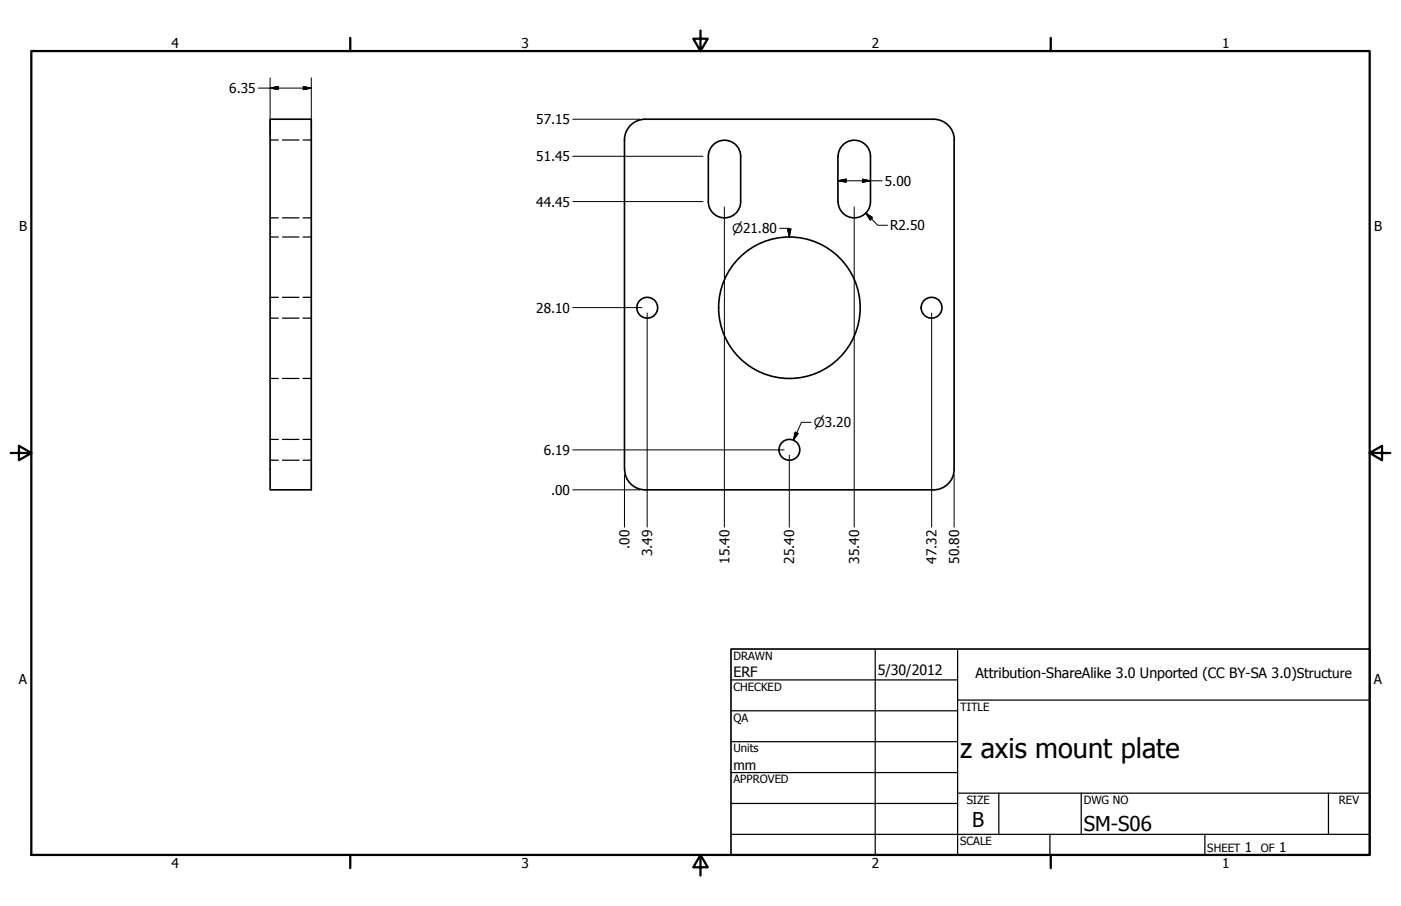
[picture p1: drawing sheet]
<svg xmlns="http://www.w3.org/2000/svg" width="432mm" height="279mm" viewBox="0 0 432 279" stroke-linecap="round" stroke-linejoin="round" font-family="sans-serif">
<!-- layer: Visible (ANSI) -->
<g fill="none" stroke="#000" stroke-width=".51">
<path d="M83.2 36.8h12.7v114.3h-12.7zM198.8 36.8h89a6.4 6.4 0 0 1 6.3 6.3M198.9 36.8a6.4 6.4 0 0 0-6.4 6.3v101.6M219.5 45a5 5 0 0 1 5.5-1.5 5 5 0 0 1 3.3 4.7v14a5 5 0 0 1-5 5 5 5 0 0 1-5-5v-14a5 5 0 0 1 1.2-3.2zM258.3 48.2v14M258.3 48.2a5 5 0 0 1 5-5 5 5 0 0 1 5 5v14a5 5 0 0 1-5 5 5 5 0 0 1-5-5M294.1 43.1v101.6M192.5 144.7a6.3 6.3 0 0 0 6.3 6.4M294.1 144.7a6.3 6.3 0 0 1-6.4 6.4h-88.9"/>
<circle cx="199.5" cy="94.9" r="3.2"/>
<circle cx="243.3" cy="94.9" r="21.8"/>
<circle cx="287.1" cy="94.9" r="3.2"/>
<circle cx="243.3" cy="138.7" r="3.2"/>
</g>
<!-- layer: Hidden (ANSI) -->
<g fill="none" stroke="#000" stroke-width=".38">
<path d="M83.2 43.2h2.6M87.1 43.2h5M93.4 43.2h2.5M83.2 67.2h2.6M83.2 73.1h2.6M87.1 67.2h5M87.1 73.1h5M93.4 67.2h2.5M93.4 73.1h2.5M83.2 98.1h2.6M83.2 91.7h2.6M87.1 98.1h5"/>
<path d="M87.1 91.7h5M93.4 98.1h2.5M93.4 91.7h2.5M83.2 116.7h2.6M87.1 116.7h5M93.4 116.7h2.5M83.2 135.5h2.6M87.1 135.5h5M93.4 135.5h2.5M83.2 141.9h2.6M87.1 141.9h5M93.4 141.9h2.5"/>
</g>
<!-- layer: Border (ANSI) -->
<path d="M9.7 15.7h412.4v248h-412.4zM107.9 11.7v4M215.9 9.4v6.3l-2.2-3.8h4.4l-2.2 3.8M323.8 11.7v4M3.3 139.7h6.4l-3.9-2.2v4.4l3.9-2.2M422.1 139.7l3.9 2.2v-4.4l-3.9 2.2h6.4M107.9 263.7v4M215.9 263.7l2.2 3.8h-4.4l2.2-3.8v6.3M323.8 263.7v4" fill="none" stroke="#000" stroke-width=".7"/>
<!-- layer: Title (ANSI) -->
<g fill="none" stroke="#000" stroke-width=".38">
<path d="M225.3 209.7h69.8M225.3 219.2h69.8M269.7 200.2v63.5M295.1 215.9h127M295.1 200.2v63.5M225.3 228.7h69.8M225.3 238.3h69.8M225.3 257.3h196.8M225.3 247.8h69.8M295.1 244.6h127M307.8 244.6v12.7M323.6 257.3v6.4"/>
<path d="M333.2 244.6v12.7M371.3 257.3v6.4M409.4 244.6v12.7"/>
</g>
<path d="M225.3 200.2h196.8v63.5h-196.8z" fill="none" stroke="#000" stroke-width=".51"/>
<!-- layer: Dimension (ANSI) -->
<g fill="none" stroke="#000" stroke-width=".31">
<path d="M79.6 27.2h16.3M83.2 27.2l2.5-.5v.9zM83.2 24v17.5M93.5 26.7l2.4 .5-2.4 .4zM95.9 24v17.5M176.5 36.8h20.7M176.5 48.2h40.2M258.3 55.8l2.5-.6v1zM258.3 55.8h13.6M265.8 55.2l2.5 .6-2.5 .4zM176.5 62.2h40.2M223.3 63.8v98.8"/>
<path d="M240.3 70.4h3v2.7M242.8 70.6h1l-.5 2.5zM263.3 63.8v98.8M266.8 65.7l2.1 1.4-.7 .8zM266.8 65.7l3.7 3.8h3.1M176.5 94.9h21.4M199.5 96.5v66.1M287.1 96.5v66.1M176.5 138.7h65.2M245.1 133.3l.9 .4-1.5 2.1zM250 130.2h-3l-2.5 5.6M176.5 151.1h20.7"/>
<path d="M192.5 146.4v16.2M243.3 140.3v22.3M294.1 146.4v16.2"/>
</g>
<g fill="#000" stroke="#000" stroke-width=".31">
<path d="M83.2 27.2l2.5-.5zM83.2 27.2l2.5-.5v.9zM93.5 27.6l2.4-.4zM93.5 26.7l2.4 .5-2.4 .4zM258.3 55.8l2.5-.6zM258.3 55.8l2.5-.6v1zM265.8 56.2l2.5-.4zM265.8 55.2l2.5 .6-2.5 .4zM242.8 70.6l.5 2.5zM242.8 70.6h1l-.5 2.5zM266.8 65.7l2.1 1.4zM266.8 65.7l2.1 1.4-.7 .8z"/>
<path d="M245.1 133.3l-.6 2.5zM245.1 133.3l.9 .4-1.5 2.1z"/>
</g>
<text font-size="8.4" x="295.9" y="233.7">z axis mount plate</text>
<g font-size="6.3">
<text x="299.7" y="255.1">B</text>
<text x="334" y="256.4">SM-S06</text>
</g>
<g font-size="4.4">
<text x="226.1" y="208.9">ERF</text>
<text x="270.5" y="208.2">5/30/2012</text>
<text x="300.6" y="209.2">Attribution-ShareAlike 3.0 Unported (CC BY-SA 3.0)Structure</text>
</g>
<g font-size="4.2">
<text x="52.8" y="14.7">4</text>
<text x="160.8" y="14.7">3</text>
<text x="268.7" y="14.7">2</text>
<text x="376.7" y="14.7">1</text>
<text x="70.7" y="28.7">6.35</text>
<text x="165.3" y="38.3">57.15</text>
<text x="165.3" y="49.7">51.45</text>
<text x="272.7" y="57.3">5.00</text>
<text x="165.3" y="63.7">44.45</text>
<text x="5.9" y="71.4">B</text>
<text x="274.3" y="71">R2.50</text>
<text x="423.5" y="71.4">B</text>
<text x="165.3" y="96.4">28.10</text>
<text x="167.6" y="140.2">6.19</text>
<text x="169.9" y="152.6">.00</text>
<text x="194" y="169.2" transform="rotate(-90 194 169.2)">.00</text>
<text x="201" y="171.5" transform="rotate(-90 201 171.5)">3.49</text>
<text x="224.8" y="173.8" transform="rotate(-90 224.8 173.8)">15.40</text>
<text x="244.8" y="173.8" transform="rotate(-90 244.8 173.8)">25.40</text>
<text x="264.8" y="173.8" transform="rotate(-90 264.8 173.8)">35.40</text>
<text x="288.7" y="173.8" transform="rotate(-90 288.7 173.8)">47.32</text>
<text x="295.6" y="173.8" transform="rotate(-90 295.6 173.8)">50.80</text>
<text x="5.8" y="211.1">A</text>
<text x="423.4" y="211.1">A</text>
<text x="226.1" y="237.5">mm</text>
<text x="383.7" y="262.8">1</text>
<text x="394.2" y="262.8">1</text>
<text x="52.8" y="267.7">4</text>
<text x="160.8" y="267.7">3</text>
<text x="268.7" y="267.7">2</text>
<text x="376.7" y="267.7">1</text>
</g>
<g font-size="4">
<text x="225.7" y="71.9">⌀21.80</text>
<text x="250.8" y="131.7">⌀3.20</text>
</g>
<g font-size="3.5">
<text x="226.1" y="203.5">DRAWN</text>
<text x="226.1" y="213">CHECKED</text>
<text x="295.9" y="219.2">TITLE</text>
<text x="226.1" y="222.6">QA</text>
<text x="226.1" y="232">Units</text>
<text x="226.1" y="241.6">APPROVED</text>
<text x="297.9" y="248">SIZE</text>
<text x="334" y="248">DWG NO</text>
<text x="412.7" y="247.9">REV</text>
<text x="295.9" y="260.7">SCALE</text>
<text x="372.1" y="262.8">SHEET</text>
<text x="388.6" y="262.8">OF</text>
</g>
</svg>
